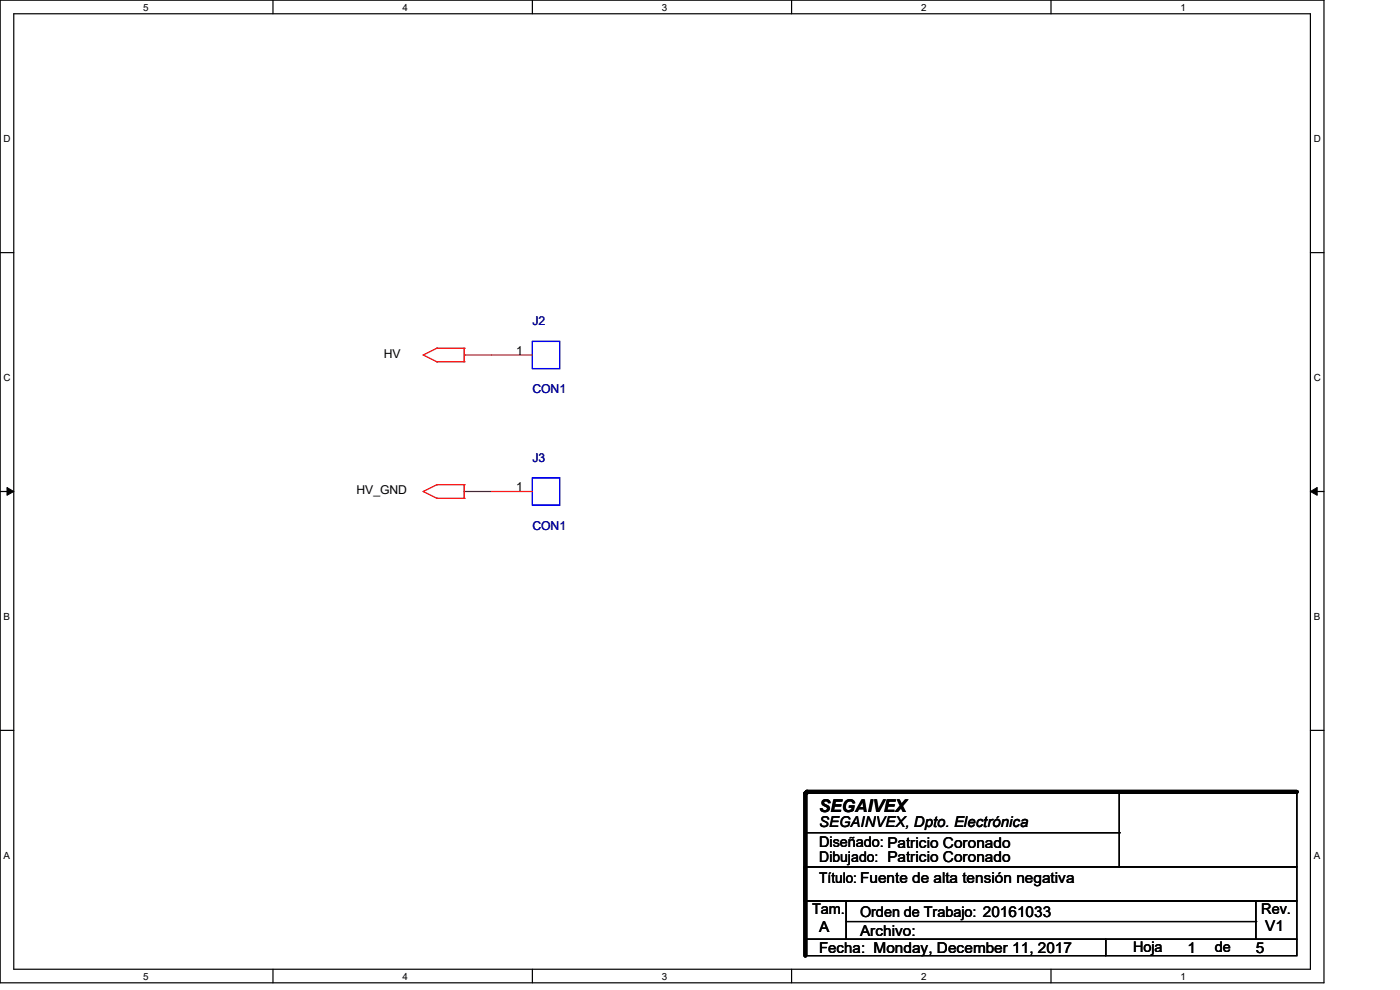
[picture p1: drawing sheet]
<svg xmlns="http://www.w3.org/2000/svg" width="297mm" height="210mm" viewBox="0 0 297 210" stroke-linecap="round" stroke-linejoin="round" font-family="sans-serif">
<path d="M0 0h280.9v208.5h-280.9zM2.9 2.9h275.1v202.7h-275.1z" fill="none" stroke="#000" stroke-width=".25"/>
<g fill="#fff">
<path d="M30.4 .3h1.1v2.4h-1.1z"/>
<path d="M30.4 205.9h1.1v2.3h-1.1z"/>
</g>
<path d="M57.9 0v2.9M57.9 205.6v2.9" fill="none" stroke="#000" stroke-width=".25"/>
<g fill="#fff">
<path d="M85.4 .3h1.1v2.4h-1.1z"/>
<path d="M85.4 205.9h1.1v2.3h-1.1z"/>
</g>
<path d="M112.9 0v2.9M112.9 205.6v2.9" fill="none" stroke="#000" stroke-width=".25"/>
<g fill="#fff">
<path d="M140.4 .3h1.2v2.4h-1.2z"/>
<path d="M140.4 205.9h1.2v2.3h-1.2z"/>
</g>
<path d="M167.9 0v2.9M167.9 205.6v2.9" fill="none" stroke="#000" stroke-width=".25"/>
<g fill="#fff">
<path d="M195.4 .3h1.2v2.4h-1.2z"/>
<path d="M195.4 205.9h1.2v2.3h-1.2z"/>
</g>
<path d="M223 0v2.9M223 205.6v2.9" fill="none" stroke="#000" stroke-width=".25"/>
<g fill="#fff">
<path d="M250.4 .3h1.2v2.4h-1.2z"/>
<path d="M250.4 205.9h1.2v2.3h-1.2z"/>
<path d="M.8 28.2h1.4v2.4h-1.4z"/>
<path d="M278.7 28.2h1.5v2.4h-1.5z"/>
<path d="M.8 78.9h1.4v2.3h-1.4z"/>
<path d="M278.7 78.9h1.5v2.3h-1.5z"/>
</g>
<path d="M0 53.6h2.9M278 53.6h2.9" fill="none" stroke="#000" stroke-width=".25"/>
<g fill="#fff">
<path d="M.8 129.6h1.3v2.3h-1.3z"/>
<path d="M278.7 129.6h1.4v2.3h-1.4z"/>
</g>
<path d="M0 104.3h2.9M278 104.3h2.9" fill="none" stroke="#000" stroke-width=".25"/>
<path d="M1.5 103.4l1.4 .9-1.4 .8zM278 104.3l1.4-.9v1.7z" fill="#000" stroke="#000" stroke-width=".21"/>
<g fill="#fff">
<path d="M.8 180.3h1.3v2.3h-1.3z"/>
<path d="M278.7 180.3h1.4v2.3h-1.4z"/>
</g>
<g fill="none" stroke="#000" stroke-width=".25">
<path d="M0 154.9h2.9M278 154.9h2.9M170.9 168h104.2v15.9h-104.2zM170.9 176.7h66.5M237.4 176.7h.1M237.4 168v15.9M170.6 183.9h104.5v7.2h-104.5zM170.9 191.1h8.6v8.2h-8.6zM170.9 199.3h63.7v3.4h-63.7zM179.5 191.1h86.9v8.2h-86.9zM179.5 195.5h86.9M234.6 199.3h40.5v3.4h-40.5z"/>
<path d="M237.4 183.9h.1M266.4 191.1h8.7v8.2h-8.7zM266.4 195.5h.1"/>
</g>
<path d="M98.5 75.3h.1M98.5 75.3h5.8M98.5 104.3h.1M98.5 104.3h5.8" fill="none" stroke="#800040" stroke-width=".25"/>
<g fill="none" stroke="#f00" stroke-width=".25">
<path d="M89.8 75.3h.1M89.8 75.3l2.9 1.5M92.7 73.9h.1M92.7 76.8h.1M92.7 73.9l-2.9 1.4M92.7 73.9h5.8M92.7 76.8h5.8M98.5 73.9h.1M98.5 76.8h.1M98.5 73.9v2.9M104.3 75.3h8.6M89.8 104.3h.1"/>
<path d="M89.8 104.3l2.9 1.4M92.7 102.8h.1M92.7 105.7h.1M92.7 102.8l-2.9 1.5M92.7 102.8h5.8M92.7 105.7h5.8M98.5 102.8h.1M98.5 105.7h.1M98.5 102.8v2.9M104.3 104.3h8.6"/>
</g>
<path d="M170.9 168.3v34.4M171.2 168h103.9" fill="none" stroke="#000" stroke-width=".85"/>
<g fill="#000">
<circle cx="170.9" cy="168.3" r=".42"/>
<circle cx="171.2" cy="168" r=".42"/>
</g>
<path d="M112.9 72.4h5.8v5.8h-5.8zM112.9 101.4h5.8v5.7h-5.8z" fill="none" stroke="#00f" stroke-width=".25"/>
<text font-size="3.7" x="173.8" y="172.2">SEGAIVEX</text>
<g font-size="3.2">
<text x="173.8" y="175.4">SEGAINVEX, Dpto. Electrónica</text>
<text x="173.8" y="197.7">A</text>
<text x="268.4" y="197.4">V1</text>
<text x="173.8" y="202.1">Fecha: Monday, December 11, 2017</text>
<text x="182.5" y="198.6">Archivo:</text>
<text x="251.9" y="202.1">1</text>
<text x="266.4" y="202.1">5</text>
</g>
<g font-size="3.1">
<text x="173.8" y="179.7">Diseñado: Patricio Coronado</text>
<text x="173.8" y="182.9">Dibujado: Patricio Coronado</text>
<text x="173.8" y="187.3">Título: Fuente de alta tensión negativa</text>
<text x="172.3" y="193.9">Tam.</text>
<text x="182.5" y="194.5">Orden de Trabajo: 20161033</text>
<text x="267.6" y="193.9">Rev.</text>
<text x="240.4" y="202.1">Hoja</text>
<text x="257.7" y="202.1">de</text>
</g>
<g font-size="2.6" fill="#000080">
<text x="112.9" y="69">J2</text>
<text x="112.9" y="83.4">CON1</text>
<text x="112.9" y="97.9">J3</text>
<text x="112.9" y="112.4">CON1</text>
</g>
<g font-size="2.6">
<text x="81.4" y="75.9">HV</text>
<text x="109.5" y="75.3">1</text>
<text x="75.6" y="104.9">HV_GND</text>
<text x="109.5" y="104.2">1</text>
</g>
<g font-size="2.1">
<text x="30.4" y="2.2">5</text>
<text x="85.4" y="2.2">4</text>
<text x="140.4" y="2.2">3</text>
<text x="195.4" y="2.2">2</text>
<text x="250.4" y="2.2">1</text>
<text x=".8" y="30.1">D</text>
<text x="278.7" y="30.1">D</text>
<text x=".8" y="80.8">C</text>
<text x="278.7" y="80.8">C</text>
<text x=".8" y="131.5">B</text>
<text x="278.7" y="131.5">B</text>
<text x=".8" y="182.2">A</text>
<text x="278.7" y="182.2">A</text>
<text x="30.4" y="207.8">5</text>
<text x="85.4" y="207.8">4</text>
<text x="140.4" y="207.8">3</text>
<text x="195.4" y="207.8">2</text>
<text x="250.4" y="207.8">1</text>
</g>
</svg>
